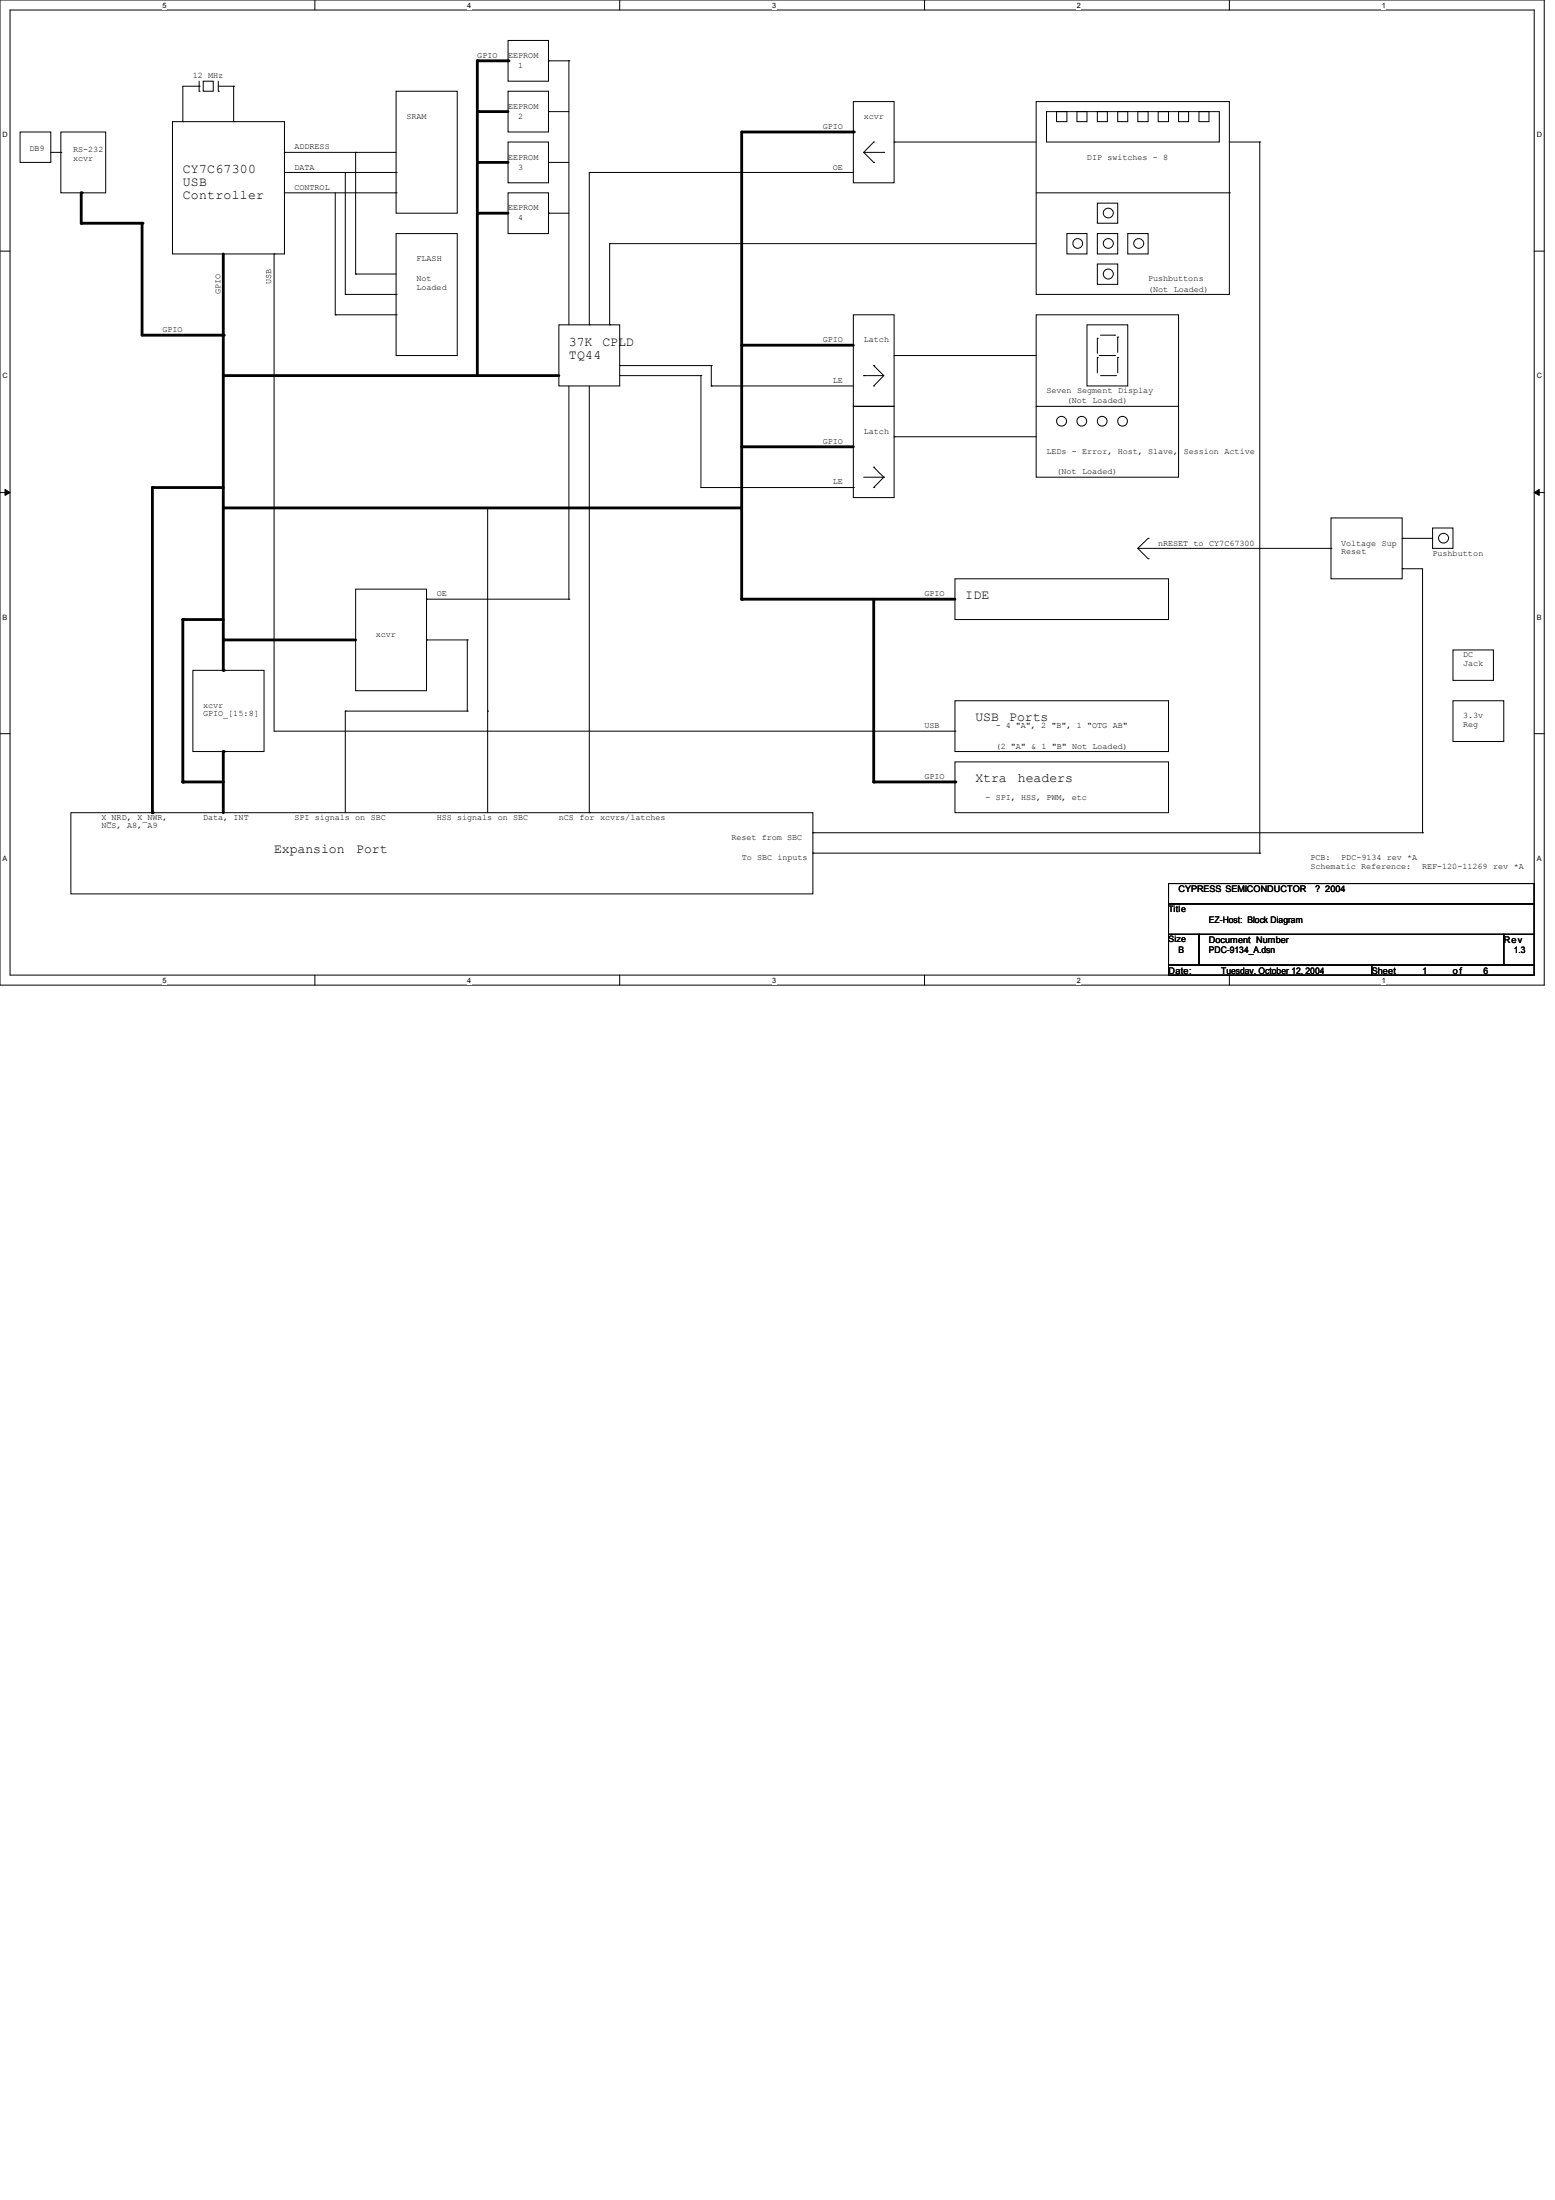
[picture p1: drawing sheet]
<svg xmlns="http://www.w3.org/2000/svg" width="210mm" height="297mm" viewBox="0 0 210 297" stroke-linecap="round" stroke-linejoin="round" font-family="sans-serif">
<path d="M0 0h208.4v133h-208.4zM1.4 1.4h205.7v130.3h-205.7z" fill="none" stroke="#000" stroke-width=".13"/>
<g fill="#fff">
<path d="M21.9 .1h.6v1.1h-.6z"/>
<path d="M21.9 131.8h.6v1.1h-.6z"/>
</g>
<path d="M42.5 0v1.4M42.5 131.7v1.3" fill="none" stroke="#000" stroke-width=".13"/>
<g fill="#fff">
<path d="M63.1 .1h.5v1.1h-.5z"/>
<path d="M63.1 131.8h.5v1.1h-.5z"/>
</g>
<path d="M83.7 0v1.4M83.7 131.7v1.3" fill="none" stroke="#000" stroke-width=".13"/>
<g fill="#fff">
<path d="M104.2 .1h.6v1.1h-.6z"/>
<path d="M104.2 131.8h.6v1.1h-.6z"/>
</g>
<path d="M124.8 0v1.4M124.8 131.7v1.3" fill="none" stroke="#000" stroke-width=".13"/>
<g fill="#fff">
<path d="M145.4 .1h.5v1.1h-.5z"/>
<path d="M145.4 131.8h.5v1.1h-.5z"/>
</g>
<path d="M165.9 0v1.4M165.9 131.7v1.3" fill="none" stroke="#000" stroke-width=".13"/>
<g fill="#fff">
<path d="M186.5 .1h.6v1.1h-.6z"/>
<path d="M186.5 131.8h.6v1.1h-.6z"/>
<path d="M.3 17.6h.8v1.1h-.8z"/>
<path d="M207.4 17.6h.8v1.1h-.8z"/>
<path d="M.3 50.2h.8v1.1h-.8z"/>
<path d="M207.4 50.2h.8v1.1h-.8z"/>
</g>
<path d="M0 33.9h1.4M207.1 33.9h1.3" fill="none" stroke="#000" stroke-width=".13"/>
<g fill="#fff">
<path d="M.3 82.8h.7v1.1h-.7z"/>
<path d="M207.4 82.8h.7v1.1h-.7z"/>
</g>
<path d="M0 66.5h1.4M.7 66.1l.7 .4-.7 .4zM207.1 66.5l.7-.4v.8zM207.1 66.5h1.3" fill="none" stroke="#000" stroke-width=".13"/>
<path d="M.7 66.1l.7 .4-.7 .4zM207.1 66.5l.7-.4v.8z" fill="#000"/>
<g fill="#fff">
<path d="M.3 115.3h.7v1.1h-.7z"/>
<path d="M207.4 115.3h.7v1.1h-.7z"/>
</g>
<g fill="none" stroke="#000" stroke-width=".13">
<path d="M2.7 17.8h4.2v4.1h-4.2zM8.2 17.8h6.1v8.2h-6.1zM23.3 16.4h15.1v17.9h-15.1zM24.7 16.4h.1M26.9 12.3h.1M26.9 11.6h.1M26.9 11v1.3M26.9 11.6h-2.2v4.8M27.4 11h1.4v1.3h-1.4zM29.5 12.3h.1M29.5 11v1.3M29.5 11.6h2"/>
<path d="M31.5 16.4h.1M31.5 11.6h.1M31.5 11.6v4.8M53.5 12.3h8.2v16.5h-8.2zM68.6 5.5h5.4v5.5h-5.4zM68.6 12.3h5.4v5.5h-5.4zM68.6 19.2h5.4v5.5h-5.4zM74 8.2h.1M74 15.1h.1M74 8.2h2.8M74 15.1h2.8M76.8 8.2h.1"/>
<path d="M76.8 8.2v35.7M115.2 13.7h5.5v11h-5.5zM117.9 19.2h.1M117.9 19.2l-1.3 1.4M120.7 19.2h.1M120.7 19.2h19.2M139.9 13.7h26v26.1h-26zM141.3 15.1h23.3v4.1h-23.3zM142.6 15.1h1.4v1.3h-1.4zM145.4 15.1h1.3v1.3h-1.3zM148.1 15.1h1.4v1.3h-1.4zM150.9 15.1h1.3v1.3h-1.3z"/>
<path d="M153.6 15.1h1.4v1.3h-1.4zM156.3 15.1h1.4v1.3h-1.4zM159.1 15.1h1.3v1.3h-1.3zM161.8 15.1h1.4v1.3h-1.4zM165.9 19.2h4.2M170.1 19.2h.1M170.1 19.2v96M6.9 20.6h1.3M8.2 20.6h.1M37 34.3h.1M37 34.3v64.4h91.9M38.4 20.6h.1"/>
<path d="M38.4 20.6h15.1M38.4 23.3h15.1M38.4 26h15.1M45.3 26v16.5M46.6 39.8h.1M46.6 23.3v16.5M46.6 39.8h6.9M48 37h.1M48 20.6h.1M48 37h5.5M48 20.6v16.4M53.5 31.5h8.2v16.5h-8.2z"/>
<path d="M53.5 39.8h.1M53.5 23.3h.1M53.5 26h.1M68.6 26h5.4v5.5h-5.4zM74 21.9h.1M74 28.8h.1M74 21.9h2.8M74 28.8h2.8M79.5 23.3h.1M79.5 23.3h35.7M79.5 23.3v20.6M82.3 32.9h.1"/>
<path d="M82.3 32.9h57.6M82.3 32.9v11M116.6 20.6h2.7M116.6 20.6l1.3 1.3M117.9 21.9h.1M119.3 20.6h.1M139.9 26h26M144 31.5h2.7v2.8h-2.7zM148.1 27.4h2.8v2.7h-2.8zM148.1 31.5h2.8v2.8h-2.8zM148.1 35.6h2.8v2.8h-2.8zM152.2 31.5h2.8v2.8h-2.8z"/>
<path d="M165.9 26h.1M45.3 42.5h.1M45.3 42.5h8.2M53.5 42.5h.1M75.4 43.9h8.3v8.2h-8.3zM76.8 52.1v28.8M79.5 43.9h.1M79.5 52.1v57.6M82.3 43.9h.1M83.7 49.4h.1M83.7 50.7h10.9M83.7 49.4h12.3"/>
<path d="M94.6 50.7h.1M94.6 50.7v15.1M96 52.1h.1M96 49.4h.1M96 52.1h19.2M96 49.4v2.7M115.2 42.5h5.5v12.4h-5.5zM115.2 54.9h5.5v12.3h-5.5zM116.6 50.7h.1M116.6 50.7h2.7M117.9 49.4h.1M117.9 52.1h.1"/>
<path d="M117.9 49.4l1.4 1.3M119.3 50.7l-1.4 1.4M120.7 59h.1M120.7 48h.1M120.7 48h19.2M120.7 59h19.2M139.9 42.5h19.2v21.9h-19.2zM139.9 54.9h.1M139.9 54.9h19.2M146.7 43.9h5.5v8.2h-5.5zM148.1 48.3h.1M148.1 45.7h.1"/>
<path d="M148.1 45.7v2M148.1 48.3v2M148.4 48h2.1M148.5 50.7h2.1M148.5 45.3h2M150.5 45.3h.1M150.5 48h.1M150.6 50.7h.1M150.9 48.3h.1M150.9 45.5h.1M150.9 45.5v2.1M150.9 48.3v2"/>
<path d="M48 79.5h9.6v13.8h-9.6zM65.8 68.6h.1M65.8 68.6v41.1M94.6 65.8h.1M94.6 65.8h20.6M115.2 65.8h.1M116.6 64.4h2.7M117.9 63.1h.1M117.9 65.8h.1M117.9 63.1l1.4 1.3M119.3 64.4h.1M119.3 64.4l-1.4 1.4"/>
<path d="M128.9 78.1h28.8v5.6h-28.8zM153.6 74l1.4 1.4M153.6 74h26.1M155 72.7h.1M155 75.4h.1M155 72.7l-1.4 1.3M179.7 69.9h9.6v8.2h-9.6zM179.7 74h.1M189.3 72.7h.1M189.3 76.8h.1M189.3 72.7h4.1M189.3 76.8h2.7v35.6"/>
<path d="M193.4 71.3h2.7v2.7h-2.7zM0 99.1h1.4M26 90.5h9.6v11h-9.6zM46.6 96h.1M46.6 96v13.7M46.6 96h16.5M57.6 86.4h.1M57.6 80.9h.1M57.6 86.4h5.5M57.6 80.9h19.2M63.1 96h.1M63.1 86.4h.1"/>
<path d="M63.1 86.4v9.6M65.8 96h.1M76.8 80.9h.1M128.9 94.6h28.8v6.9h-28.8zM128.9 98.7h.1M196.1 87.8h5.5v4.1h-5.5zM196.1 94.6h6.9v5.5h-6.9zM207.1 99.1h1.3M9.6 109.7h100.1v11h-100.1zM79.5 109.7h.1M109.7 115.2h.1M109.7 112.4h.1"/>
<path d="M109.7 115.2h60.4M109.7 112.4h82.3M128.9 102.9h28.8v6.8h-28.8zM157.7 119.3h49.4v2.7h-49.4zM170.1 115.2h.1M192 112.4h.1M157.7 122h49.4v4.2h-49.4zM157.7 126.2h4.1v4.1h-4.1zM157.7 130.3h27.5v1.4h-27.5zM161.8 126.2h41.2v4.1h-41.2zM185.2 130.3h21.9v1.4h-21.9zM203 126.2h4.1v4.1h-4.1z"/>
<circle cx="145.5" cy="32.9" r=".66"/>
<circle cx="149.6" cy="37" r=".68"/>
<circle cx="149.6" cy="28.8" r=".67"/>
<circle cx="149.6" cy="32.9" r=".67"/>
<circle cx="153.7" cy="32.9" r=".67"/>
<circle cx="143.3" cy="56.9" r=".67"/>
<circle cx="146" cy="56.9" r=".66"/>
<circle cx="148.8" cy="56.9" r=".66"/>
<circle cx="151.5" cy="56.9" r=".66"/>
<circle cx="194.9" cy="72.7" r=".67"/>
</g>
<g fill="none" stroke="#000" stroke-width=".38">
<path d="M64.4 15.1h4.2M68.6 8.2h-4.2v42.5M115.2 17.8h-15.1v63.1h28.8M11 26v4.1h8.2v15.2h10.9M30.1 34.3v56.2M64.4 21.9h4.2M64.4 28.8h4.2M30.1 50.7h45.3M100.1 46.6h15.1M30.1 65.8h-9.5v43.9M30.1 68.6h70M100.1 60.3h15.1"/>
<path d="M30.1 86.4h17.9M30.1 83.7h-5.4v21.9h5.4M117.9 80.9v24.7h11M30.1 101.5v8.2"/>
</g>
<g fill="#000">
<circle cx="64.4" cy="8.2" r=".19"/>
<circle cx="64.4" cy="15.1" r=".19"/>
<circle cx="68.6" cy="8.2" r=".19"/>
<circle cx="115.2" cy="17.8" r=".19"/>
<circle cx="11" cy="26" r=".19"/>
<circle cx="11" cy="30.1" r=".19"/>
<circle cx="19.2" cy="30.1" r=".19"/>
<circle cx="64.4" cy="21.9" r=".19"/>
<circle cx="64.4" cy="28.8" r=".19"/>
<circle cx="30.1" cy="45.3" r=".19"/>
<circle cx="30.1" cy="50.7" r=".19"/>
<circle cx="100.1" cy="46.6" r=".19"/>
<circle cx="20.6" cy="65.8" r=".19"/>
<circle cx="30.1" cy="68.6" r=".19"/>
<circle cx="100.1" cy="60.3" r=".19"/>
<circle cx="24.7" cy="83.7" r=".19"/>
<circle cx="30.1" cy="90.5" r=".19"/>
<circle cx="30.1" cy="86.4" r=".19"/>
<circle cx="100.1" cy="80.9" r=".19"/>
<circle cx="20.6" cy="109.7" r=".19"/>
<circle cx="24.7" cy="105.6" r=".19"/>
<circle cx="30.1" cy="101.5" r=".19"/>
<circle cx="117.9" cy="105.6" r=".19"/>
<circle cx="128.9" cy="105.6" r=".19"/>
</g>
<g font-size="1.8">
<text x="24.7" y="23.3">CY7C67300</text>
<text x="24.7" y="25.1">USB</text>
<text x="24.7" y="26.9">Controller</text>
<text x="76.8" y="46.7">37K</text>
<text x="81.3" y="46.7">CPLD</text>
<text x="76.8" y="48.4">TQ44</text>
<text x="130.3" y="80.9">IDE</text>
<text x="131.7" y="97.4">USB</text>
<text x="136.2" y="97.4">Ports</text>
<text x="131.7" y="105.6">Xtra</text>
<text x="137.4" y="105.6">headers</text>
<text x="37" y="115.2">Expansion</text>
<text x="48.1" y="115.2">Port</text>
</g>
<g font-size="1.2">
<text x="157.7" y="123.1">Title</text>
<text x="159.1" y="120.4">CYPRESS SEMICONDUCTOR</text>
<text x="163.2" y="124.6">EZ-Host: Block Diagram</text>
<text x="177.5" y="120.4">? 2004</text>
<text x="157.7" y="131.4">Date:</text>
<text x="157.7" y="127.3">Size</text>
<text x="159.1" y="128.7">B</text>
<text x="163.2" y="127.3">Document Number</text>
<text x="163.2" y="128.7">PDC-9134_A.dsn</text>
<text x="164.8" y="131.4">Tuesday, October 12, 2004</text>
<text x="185.2" y="131.4">Sheet</text>
<text x="192" y="131.4">1</text>
<text x="196.1" y="131.4">of</text>
<text x="200.2" y="131.4">6</text>
<text x="203" y="127.3">Rev</text>
<text x="204.3" y="128.7">1.3</text>
</g>
<g font-size="1.1">
<text x="26" y="10.5">12 MHz</text>
<text x="64.4" y="7.8">GPIO</text>
<text x="68.6" y="7.8">EEPROM</text>
<text x="69.9" y="9.2">1</text>
<text x="54.9" y="16">SRAM</text>
<text x="68.6" y="14.7">EEPROM</text>
<text x="69.9" y="16">2</text>
<text x="111.1" y="17.4">GPIO</text>
<text x="116.6" y="16">xcvr</text>
<text x="4" y="20.4">DB9</text>
<text x="9.9" y="20.6">RS-232</text>
<text x="9.9" y="21.7">xcvr</text>
<text x="39.8" y="22.9">DATA</text>
<text x="39.8" y="20.2">ADDRESS</text>
<text x="68.6" y="21.5">EEPROM</text>
<text x="69.9" y="22.9">3</text>
<text x="112.4" y="22.9">OE</text>
<text x="146.7" y="21.5">DIP switches - 8</text>
<text x="39.8" y="25.7">CONTROL</text>
<text x="68.6" y="28.4">EEPROM</text>
<text x="69.9" y="29.8">4</text>
<text x="56.2" y="35.3">FLASH</text>
<text x="29.8" y="39.8" transform="rotate(-90 29.8 39.8)">GPIO</text>
<text x="36.6" y="38.4" transform="rotate(-90 36.6 38.4)">USB</text>
<text x="56.2" y="38">Not</text>
<text x="56.2" y="39.1">Loaded</text>
<text x="155" y="39.4">(Not Loaded)</text>
<text x="155" y="38">Pushbuttons</text>
<text x="21.9" y="44.8">GPIO</text>
<text x="111.1" y="46.2">GPIO</text>
<text x="116.6" y="46.2">Latch</text>
<text x="112.4" y="51.7">LE</text>
<text x="141.3" y="53.1">Seven Segment Display</text>
<text x="111.1" y="59.9">GPIO</text>
<text x="116.6" y="58.5">Latch</text>
<text x="144" y="54.4">(Not Loaded)</text>
<text x="112.4" y="65.4">LE</text>
<text x="141.3" y="61.3">LEDs - Error, Host, Slave, Session Active</text>
<text x="142.6" y="64.1">(Not Loaded)</text>
<text x="156.3" y="73.7">nRESET to CY7C67300</text>
<text x="181" y="73.7">Voltage Sup</text>
<text x="181" y="74.8">Reset</text>
<text x="193.4" y="75">Pushbutton</text>
<text x="59" y="80.5">OE</text>
<text x="124.8" y="80.5">GPIO</text>
<text x="50.7" y="86">xcvr</text>
<text x="197.5" y="88.7">DC</text>
<text x="197.5" y="89.9">Jack</text>
<text x="27.4" y="95.6">xcvr</text>
<text x="27.4" y="96.7">GPIO_[15:8]</text>
<text x="124.8" y="98.3">USB</text>
<text x="134.4" y="101.1">(2 &quot;A&quot; &amp; 1 &quot;B&quot; Not Loaded)</text>
<text x="134.4" y="98.3">- 4 &quot;A&quot;, 2 &quot;B&quot;, 1 &quot;OTG AB&quot;</text>
<text x="197.5" y="97">3.3v</text>
<text x="197.5" y="98.1">Reg</text>
<text x="124.8" y="105.2">GPIO</text>
<text x="133" y="108">- SPI, HSS, PWM, etc</text>
<text x="13.7" y="110.7">X_NRD, X_NWR,</text>
<text x="13.7" y="111.8">NCS, A8, A9</text>
<text x="27.4" y="110.7">Data, INT</text>
<text x="39.8" y="110.7">SPI signals on SBC</text>
<text x="59" y="110.7">HSS signals on SBC</text>
<text x="75.4" y="110.7">nCS for xcvrs/latches</text>
<text x="98.7" y="113.4">Reset from SBC</text>
<text x="100.1" y="116.2">To SBC inputs</text>
<text x="176.9" y="116.2">PCB:</text>
<text x="176.9" y="117.3">Schematic Reference:</text>
<text x="181.1" y="116.2">PDC-9134 rev *A</text>
<text x="192" y="117.3">REF-120-11269 rev *A</text>
</g>
<g font-size="1">
<text x="21.9" y="1">5</text>
<text x="63.1" y="1">4</text>
<text x="104.2" y="1">3</text>
<text x="145.4" y="1">2</text>
<text x="186.5" y="1">1</text>
<text x=".3" y="18.5">D</text>
<text x="207.4" y="18.5">D</text>
<text x=".3" y="51.1">C</text>
<text x="207.4" y="51.1">C</text>
<text x=".3" y="83.7">B</text>
<text x="207.4" y="83.7">B</text>
<text x=".3" y="116.2">A</text>
<text x="207.4" y="116.2">A</text>
<text x="21.9" y="132.7">5</text>
<text x="63.1" y="132.7">4</text>
<text x="104.2" y="132.7">3</text>
<text x="145.4" y="132.7">2</text>
<text x="186.5" y="132.7">1</text>
</g>
</svg>
